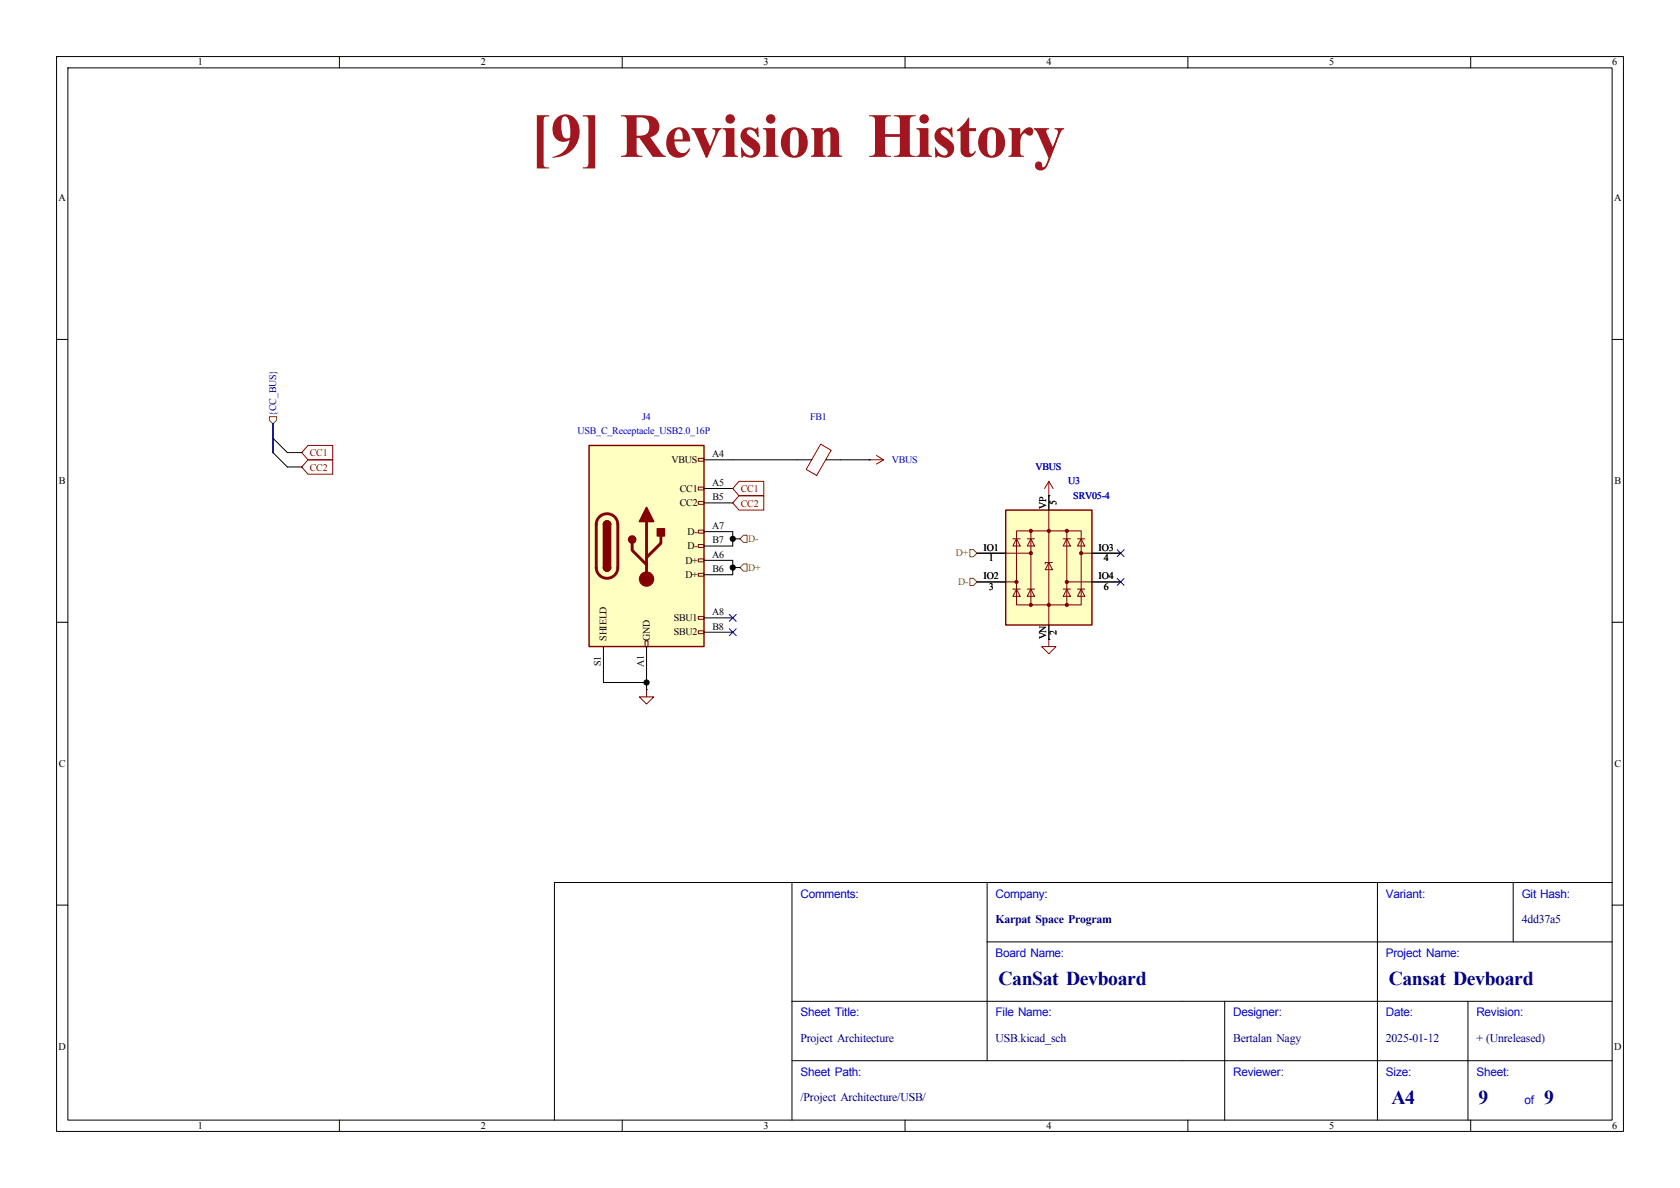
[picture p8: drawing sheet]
<svg xmlns="http://www.w3.org/2000/svg" width="297mm" height="210mm" viewBox="0 0 297 210" stroke-linecap="round" stroke-linejoin="round" font-family="sans-serif">
<g fill="none" stroke="#000" stroke-width=".18">
<path d="M10 10h277v190h-277zM12 12h273v186h-273zM60 10v2M110 10v2M160 10v2M210 10v2M260 10v2M10 60h2M285 60h2M10 110h2M185.4 113h.1M285 110h2"/>
<path d="M140 156v42M174.5 156v31.5M243.5 156v42M267.5 156v10.5M285 156h-187v42M10 160h2M140 177h145M174.5 166.5h110.5M216.5 177v21M259.5 177v21M285 160h2M60 198v2"/>
<path d="M110 198v2M140 187.5h145M160 198v2M210 198v2M260 198v2"/>
</g>
<path d="M185.4 113v1.3h-1.3l1.3 1.3 1.3-1.3h-1.3" fill="none" stroke="#840000" stroke-width=".18"/>
<path d="M104.1 78.7h20.4v35.6h-20.4z" fill="#ffffc2"/>
<path d="M123.4 81h1.1v.5h-1.1zM123.4 86.1h1.1v.5h-1.1zM123.4 88.6h1.1v.6h-1.1zM123.4 93.7h1.1v.5h-1.1zM123.4 96.3h1.1v.5h-1.1zM123.4 98.8h1.1v.5h-1.1zM114 113.3h.6v1h-.6zM123.4 101.3h1.1v.6h-1.1zM123.4 109h1.1v.5h-1.1zM123.4 111.5h1.1v.5h-1.1z" fill="none" stroke="#840000" stroke-width=".18"/>
<path d="M104.1 78.7h20.4v35.6h-20.4zM106.7 92.7a.64 .64 0 0 1 .6-.6 .64 .64 0 0 1 .6 .6M106.7 100.3a.64 .64 0 0 0 .6 .7 .64 .64 0 0 0 .6-.7" fill="none" stroke="#840000" stroke-width=".25"/>
<path d="M106 91.4a1.9 1.9 0 0 1 2-.4 1.9 1.9 0 0 1 1.2 1.7v7.6a1.91 1.91 0 0 1-1.9 1.9 1.91 1.91 0 0 1-1.9-1.9v-7.7l.2-.7zM111.8 96v1.3l2.5 2.5M114.3 92.2v10.2M116.8 94.7v1.3l-2.5 2.6" fill="none" stroke="#840000" stroke-width=".51"/>
<g fill="#840000" stroke="#840000" stroke-width=".25">
<path d="M106.7 92.7h1.2v7.6h-1.2z"/>
<path d="M106.9 92.3a.64 .64 0 0 1 .7-.2 .64 .64 0 0 1 .3 .6h-1.2z"/>
<path d="M106.7 100.3h1.2a.64 .64 0 0 1-.6 .7 .64 .64 0 0 1-.6-.7z"/>
<path d="M114.3 89.7l1.3 2.5h-2.6z"/>
<path d="M116.2 93.5h1.3v1.2h-1.3z"/>
<circle cx="111.8" cy="95.4" r=".63"/>
</g>
<circle cx="114.3" cy="102.4" r="1.27" fill="#840000" stroke="#840000" stroke-width=".18"/>
<path d="M124.5 81.3h5M124.5 86.4h5M124.5 99.1h5M124.5 94h5M124.5 88.9h5M124.5 96.5h5M106.7 114.3v5.1M114.3 114.3v5.1M124.5 109.2h5M124.5 101.6h5M124.5 111.8h5" fill="none" stroke="#000" stroke-width=".18"/>
<path d="M177.8 90.2h15.2v20.3h-15.2z" fill="#ffffc2"/>
<g fill="none" stroke="#840000" stroke-width=".18">
<path d="M54.5 78.7h4.3v2.6h-4.3l-1.2-1.3zM145.1 78.5l1.8 1.1-2.5 4.4-1.9-1zM54.5 81.3h4.3v2.5h-4.3l-1.2-1.2zM130.7 85.1h4.3v2.5h-4.3l-1.2-1.2zM130.7 87.6h4.3v2.6h-4.3l-1.2-1.3zM143.5 81.3h.1M146 81.3h.1M153.7 81.3h2.5M154.9 80.5l1.3 .8M156.2 81.3l-1.3 .7M177.7 97.8h4.5M179.1 95.3h1.2"/>
<path d="M179.7 93.9h11.4v13h-11.4zM179.7 95.3l.6 1.2h-1.2zM181.6 95.3h1.3M182.2 95.3l.7 1.2h-1.3zM182.2 93.9v13M185.4 99.4l.7 1.3h-1.3zM185.4 85.1v2.5M185.4 90.2v20.3M185.4 85.1l-.7 1.3M185.4 85.1l.8 1.3M186.1 99.4h-1.3v.3M188 95.3h1.2"/>
<path d="M188.6 95.3l.6 1.2h-1.2zM188.6 93.9v13M190.5 95.3h1.3M191.1 95.3l.7 1.2h-1.3zM191.1 97.8h1.9M177.8 102.9h1.9M179.1 104.1h1.2M179.7 104.1l.6 1.3h-1.2zM181.6 104.1h1.3M182.2 104.1l.7 1.3h-1.3zM188 104.1h1.2M188.6 104.1l.6 1.3h-1.2z"/>
<path d="M188.6 102.9h4.4M190.5 104.1h1.3M191.1 104.1l.7 1.3h-1.3zM114.3 121.9v1.3h-1.3l1.3 1.3 1.3-1.3h-1.3"/>
</g>
<path d="M177.8 90.2h15.2v20.3h-15.2z" fill="none" stroke="#840000" stroke-width=".25"/>
<g fill="#840000" stroke="#840000" stroke-width=".18">
<circle cx="179.7" cy="102.9" r=".28"/>
<circle cx="182.2" cy="93.9" r=".28"/>
<circle cx="182.2" cy="97.8" r=".28"/>
<circle cx="182.2" cy="106.9" r=".28"/>
<circle cx="185.4" cy="93.9" r=".28"/>
<circle cx="185.4" cy="106.9" r=".28"/>
<circle cx="188.6" cy="93.9" r=".28"/>
<circle cx="188.6" cy="102.9" r=".28"/>
<circle cx="188.6" cy="106.9" r=".28"/>
<circle cx="191.1" cy="97.8" r=".28"/>
</g>
<g fill="none" stroke="#000" stroke-width=".18">
<path d="M48.3 77.5l2.5 2.5h2.5M48.3 80l2.5 2.6h2.5M129.5 81.3h14M129.5 94v2.5M129.5 99.1v2.5M129.5 95.3h1.3M146 81.3h7.7M153.7 81.3h.1M172.7 97.8h5.1M185.4 87.6h.1M185.4 87.6v2.6M193 97.8h5.1"/>
<path d="M106.7 119.4v1.3h7.6M114.3 119.4v2.5M129.5 100.3h1.3M172.7 102.9h5.1M185.4 113h.1M185.4 110.5v2.5M193 102.9h5.1M114.3 121.9h.1"/>
</g>
<path d="M47.6 73.7h1.3v.6l-.6 .6-.7-.6zM131.4 99.7h.7v1.3h-.7l-.6-.7zM131.4 94.6h.7v1.3h-.7l-.6-.6zM171.4 97.2h.7l.6 .6-.6 .6h-.7zM171.4 102.2h.7l.6 .7-.6 .6h-.7z" fill="none" stroke="#725600" stroke-width=".18"/>
<path d="M48.3 74.9v5.1" fill="none" stroke="#000084" stroke-width=".3"/>
<path d="M197.5 97.2l1.2 1.2M198.7 97.2l-1.2 1.2M128.9 108.6l1.2 1.2M128.9 111.2l1.2 1.2M130.1 108.6l-1.2 1.2M130.1 111.2l-1.2 1.2M197.5 102.3l1.2 1.2M198.7 102.3l-1.2 1.2" fill="none" stroke="#000084" stroke-width=".18"/>
<g fill="#000" stroke="#000" stroke-width=".18">
<circle cx="129.5" cy="95.3" r=".46"/>
<circle cx="129.5" cy="100.3" r=".46"/>
<circle cx="114.3" cy="120.7" r=".46"/>
</g>
<text font-size="11.1" fill="#a21622" x="93.7" y="27.7">[9] Revision History</text>
<g font-size="3.5" fill="#00007f">
<text x="176.5" y="174.1">CanSat Devboard</text>
<text x="245.5" y="174.1">Cansat Devboard</text>
<text x="246" y="195.1">A4</text>
<text x="261.4" y="195.1">9</text>
<text x="273" y="195.1">9</text>
</g>
<g font-size="2.1" fill="#00f">
<text x="141.5" y="158.7">Comments:</text>
<text x="176" y="158.7">Company:</text>
<text x="245" y="158.7">Variant:</text>
<text x="269" y="158.7">Git Hash:</text>
<text x="176" y="169.2">Board Name:</text>
<text x="245" y="169.2">Project Name:</text>
<text x="141.5" y="179.7">Sheet Title:</text>
<text x="176" y="179.7">File Name:</text>
<text x="218" y="179.7">Designer:</text>
<text x="245" y="179.7">Date:</text>
<text x="261" y="179.7">Revision:</text>
<text x="141.5" y="190.2">Sheet Path:</text>
<text x="218" y="190.2">Reviewer:</text>
<text x="245" y="190.2">Size:</text>
<text x="261" y="190.2">Sheet:</text>
<text x="269.5" y="195.2">of</text>
</g>
<g font-size="2.1" fill="#00007f">
<text x="176" y="163.2">Karpat Space Program</text>
<text x="269" y="163.2">4dd37a5</text>
<text x="141.5" y="184.2">Project Architecture</text>
<text x="176" y="184.2">USB.kicad_sch</text>
<text x="218" y="184.2">Bertalan Nagy</text>
<text x="245" y="184.2">2025-01-12</text>
<text x="261" y="184.2">+ (Unreleased)</text>
<text x="141.5" y="194.7">/Project Architecture/USB/</text>
</g>
<g font-size="1.8">
<text x="35" y="11.6">1</text>
<text x="85" y="11.6">2</text>
<text x="135" y="11.6">3</text>
<text x="185" y="11.6">4</text>
<text x="235" y="11.6">5</text>
<text x="285" y="11.6">6</text>
<text x="10.3" y="35.6">A</text>
<text x="285.3" y="35.6">A</text>
<text x="118.7" y="81.8">VBUS</text>
<text x="125.9" y="80.8">A4</text>
<text x="10.4" y="85.6">B</text>
<text x="120.2" y="86.9">CC1</text>
<text x="120.2" y="89.5">CC2</text>
<text x="125.9" y="85.9">A5</text>
<text x="126" y="88.4">B5</text>
<text x="186.8" y="89.3" transform="rotate(-90 186.8 89.3)">5</text>
<text x="285.4" y="85.6">B</text>
<text x="121.6" y="94.5">D-</text>
<text x="125.9" y="93.5">A7</text>
<text x="185" y="90" transform="rotate(-90 185 90)">VP</text>
<text x="121.2" y="99.6">D+</text>
<text x="121.6" y="97.1">D-</text>
<text x="125.9" y="98.6">A6</text>
<text x="126" y="101.1">B6</text>
<text x="126" y="96.1">B7</text>
<text x="173.9" y="97.3">IO1</text>
<text x="174.8" y="99.2">1</text>
<text x="194.2" y="97.3">IO3</text>
<text x="195.1" y="99.2">4</text>
<text x="121.2" y="102.2">D+</text>
<text x="173.9" y="102.4">IO2</text>
<text x="174.8" y="104.2">3</text>
<text x="194.2" y="102.4">IO4</text>
<text x="195.1" y="104.2">6</text>
<text x="107.2" y="113.3" transform="rotate(-90 107.2 113.3)">SHIELD</text>
<text x="114.9" y="113.3" transform="rotate(-90 114.9 113.3)">GND</text>
<text x="119.1" y="109.8">SBU1</text>
<text x="119.1" y="112.3">SBU2</text>
<text x="125.9" y="108.8">A8</text>
<text x="126" y="111.3">B8</text>
<text x="185" y="113" transform="rotate(-90 185 113)">VN</text>
<text x="186.8" y="112.2" transform="rotate(-90 186.8 112.2)">2</text>
<text x="106.2" y="117.8" transform="rotate(-90 106.2 117.8)">S1</text>
<text x="113.8" y="117.9" transform="rotate(-90 113.8 117.9)">A1</text>
<text x="10.4" y="135.6">C</text>
<text x="285.4" y="135.6">C</text>
<text x="10.3" y="185.6">D</text>
<text x="285.3" y="185.6">D</text>
<text x="35" y="199.6">1</text>
<text x="85" y="199.6">2</text>
<text x="135" y="199.6">3</text>
<text x="185" y="199.6">4</text>
<text x="235" y="199.6">5</text>
<text x="285" y="199.6">6</text>
</g>
<text font-size="1.8" fill="#000084" x="48.8" y="73.5" transform="rotate(-90 48.8 73.5)">{CC_BUS}</text>
<g font-size="1.8" fill="#0000c2">
<text x="102.1" y="76.8">USB_C_Receptacle_USB2.0_16P</text>
<text x="113.5" y="74.2">J4</text>
<text x="143.2" y="74.2">FB1</text>
<text x="157.7" y="81.8">VBUS</text>
<text x="183.1" y="83.1">VBUS</text>
<text x="188.8" y="85.6">U3</text>
<text x="189.7" y="88.2">SRV05-4</text>
</g>
<g font-size="1.8" fill="#840000">
<text x="54.8" y="83.2">CC2</text>
<text x="54.8" y="80.7">CC1</text>
<text x="131" y="87">CC1</text>
<text x="131" y="89.5">CC2</text>
</g>
<g font-size="1.8" fill="#725600">
<text x="132.3" y="95.8">D-</text>
<text x="132.3" y="100.9">D+</text>
<text x="169" y="98.3">D+</text>
<text x="169.4" y="103.4">D-</text>
</g>
</svg>
